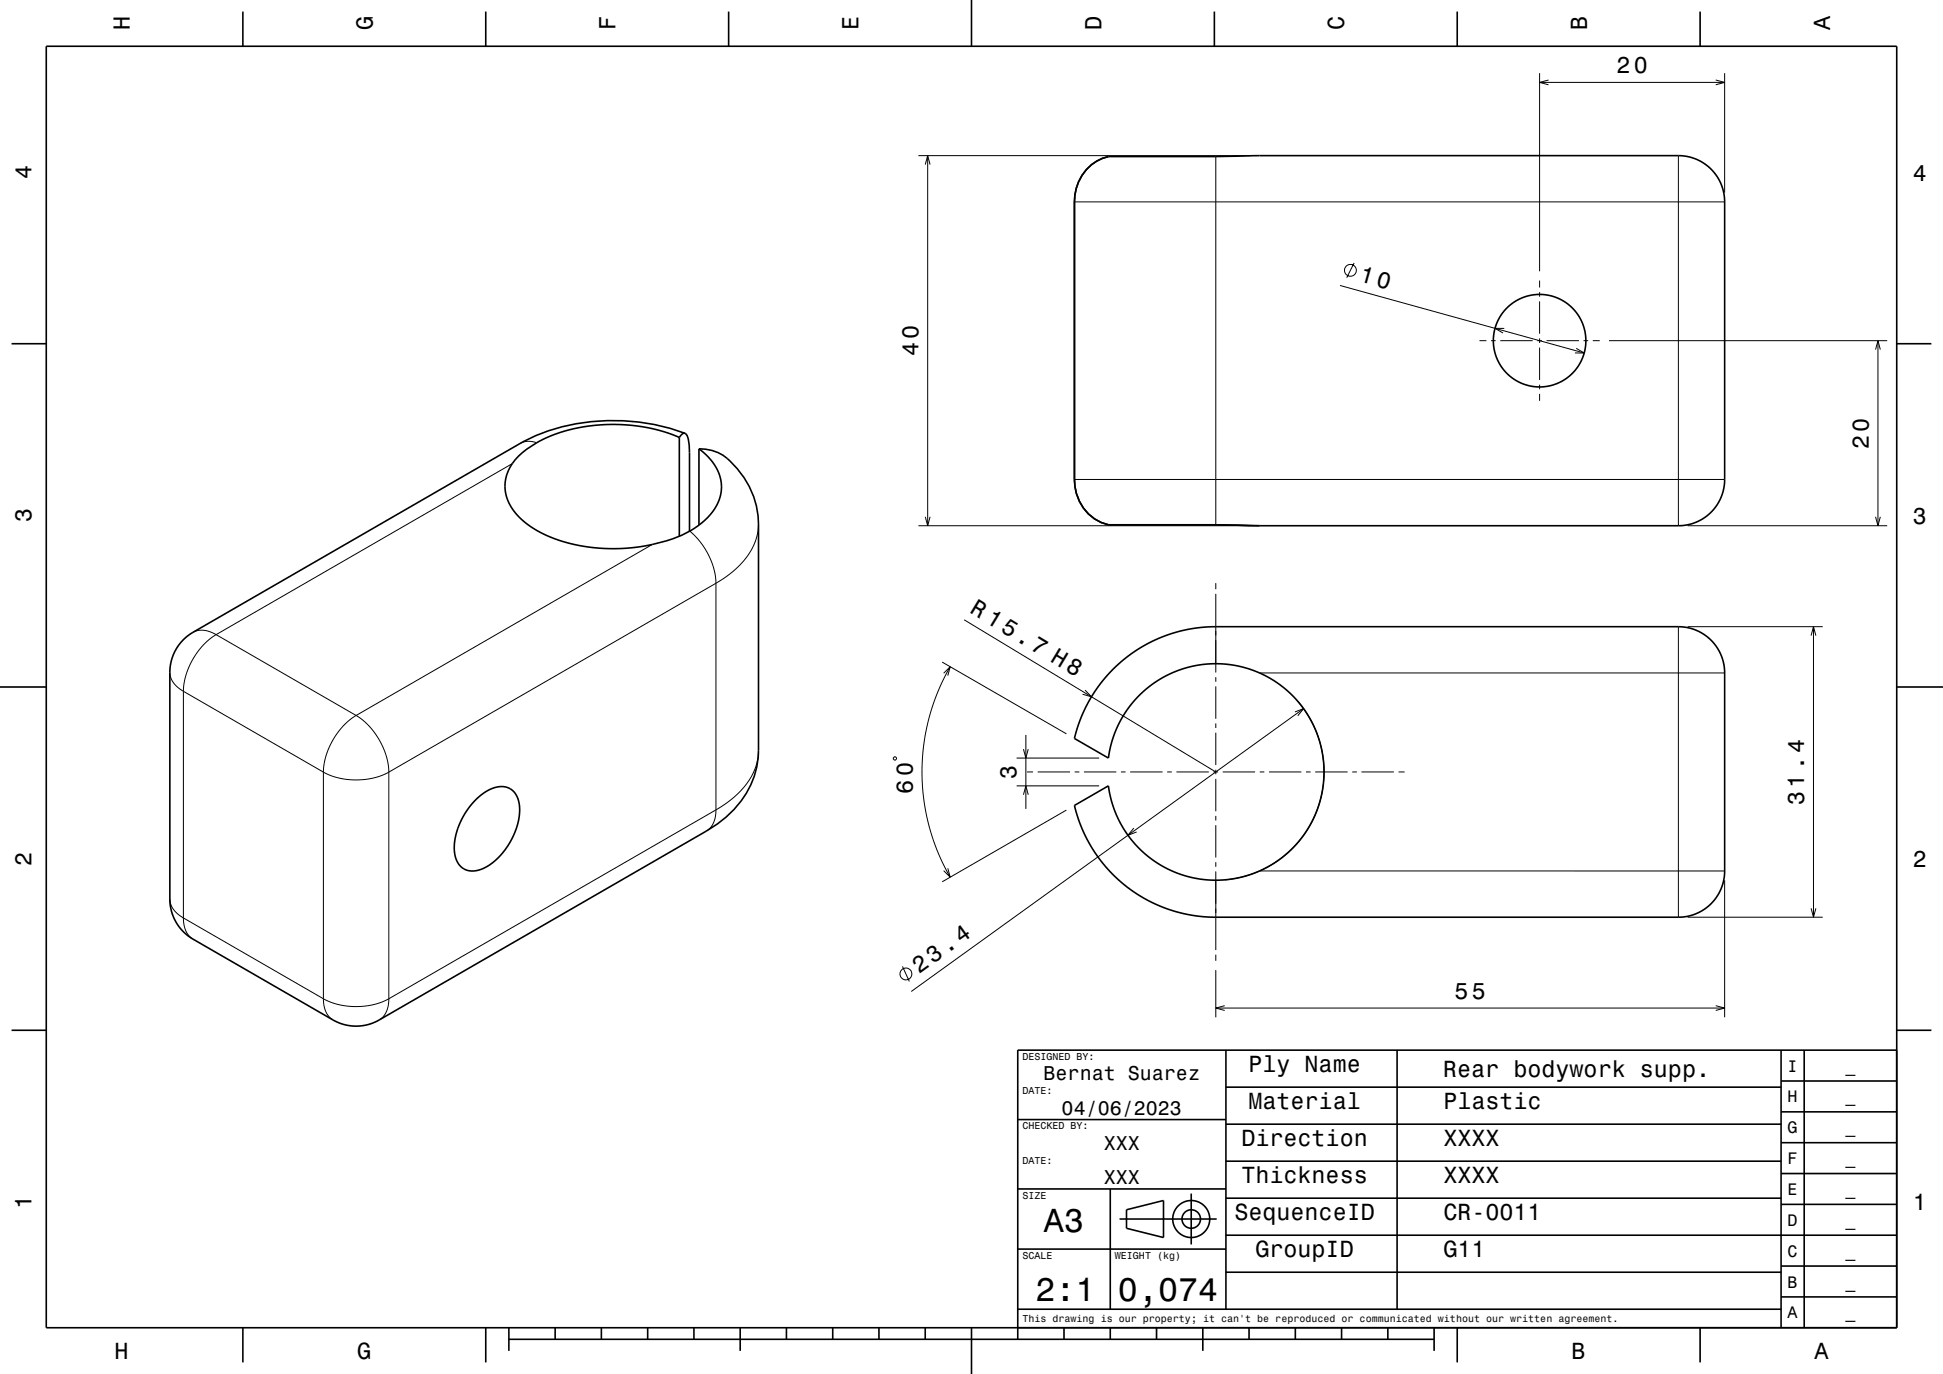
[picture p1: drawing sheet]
<svg xmlns="http://www.w3.org/2000/svg" width="420mm" height="297mm" viewBox="0 0 420 297" stroke-linecap="round" stroke-linejoin="round" font-family="sans-serif">
<g fill="none" stroke="#000" stroke-width=".22">
<path d="M332.8 15.8v42.8M332.8 17.8h40M334.7 17.3l-1.9 .5 1.9 .5M370.9 17.3l1.9 .5-1.9 .5M372.8 15.8v25.8M198.5 33.6h71.8M200 35.6l.5-2 .5 2M200.5 33.6v80M262.8 33.8v79.6M362.8 33.6v80M232.3 43.6h140.5M292.7 56.8l-1.6 3.2"/>
<path d="M289.7 61.7l52.7 14.6M319.8 73.6h1.5M322.3 73.6h1M324.3 73.6h7M325.2 71h-2l1.7 1M332.3 73.6h1M332.8 60.6v1.5M332.8 63.1v1M332.8 65.1v7M332.8 73.1v1M332.8 75.1v7M334.3 73.6h7"/>
<path d="M340.7 75.3l1.7 1h-2M342.3 73.6h1M344.3 73.6h1.5M347.8 73.6h60.1M405.4 75.6l.5-2 .6 2M405.9 73.6v40M116 95.7a4.3 4.3 0 0 0-3.6 .2M332.8 83.1v1M332.8 85.1v1.5M110.7 100.2l-64 37M141 117.7l-64 37M149.1 114.8l2.3 2.3 1.7 2.8 1.2 2.9 .3 1.6 .2 1.7"/>
<path d="M164 113.3l-.2 1.6-.4 1.7-.8 1.9-1.1 1.7-1.4 1.7-1.5 1.5-3.8 2.7M198.5 113.6h71.8M200 111.7l.5 1.9 .5-1.9M232.3 103.6h140.5M364.8 113.6h43.1M405.4 111.7l.5 1.9 .6-1.9M41.7 136.7a5 5 0 0 1 5 .5M46.7 137.2l-1.2 .8-1.5 1.4-2.2 3-.8 1.5-.8 2.1-.4 1.8-.2 1.6M46.7 137.2l30.3 17.5M154.8 126.1v49M154.8 126.1l-70.8 40.8M208.4 134l54.4 32.9"/>
<path d="M262.8 126v1.4M262.8 128.4v7M262.8 135.5v9.9M362.8 135.5v62.8M364.8 135.5h29.2M391.5 137.4l.5-1.9 .5 1.9M392 135.5v62.8M36.7 145.3a5 5 0 0 0 2.9 4.1M39.6 149.4l30.3 17.5M39.6 149.4v49M77 154.7l-1.3 .8-1.3 1.2-1.3 1.5-1.1 1.6-.8 1.6-.7 2-.5 2.1-.1 1.4M77 154.7l1.4 .9 1.1 1.1 1.3 1.5 1.2 1.8 .9 1.8 .7 1.8 .3 1.6 .1 1.7"/>
<path d="M203.7 143.1l26.8 15.5M204 145.5l1.4-1.4-.5 1.9M205.4 144.1l-2.6 5.2-2 5.9-1.1 5.6-.4 6 .4 6.2 1.2 5.7 1.9 5.6 2.6 5.3M221.7 158.9v16M234.6 149.2l1.3 1.4-1.9-.5M262.8 146.4v1M262.8 148.4v7M262.8 156.4v1M262.8 158.4v7M272.3 145.5h100.5M279.9 153.9l1.9-.7-1.3 1.5M280.6 151.6l2 2.7 1.5 2.9 1.1 2.8 .7 3.1 .3 3.3-.2 3.2-.5 3-1.1 3.3-1.5 2.9-1.8 2.7-2 2.2-2.5 2.1-2.5 1.6-3 1.3-3.3 1-3 .5"/>
<path d="M281.8 153.2l-84.8 61.1M69.9 166.9l1.6 .7 1.7 .6 3.7 .4 1.7-.1 2.2-.3 1.7-.6 1.5-.7M69.9 166.9v49M84 166.9v49M154.8 175.1l-.1 .5a4.8 4.8 0 0 1-2 4M154.8 175.1l-70.8 40.8M164 162.2l-.2 1.7-.4 1.7-.8 1.9-1.1 1.7-1.4 1.7-1.5 1.5-3.8 2.7M193.1 163.8l.5-.2 .2 .5-.5 .2zM219.7 169.9h17.9M219.7 163.9h17.9M221.2 161.9l.5 2 .6-2M221.2 171.8l.5-1.9 .6 1.9"/>
<path d="M222 166.9h1.3M224.3 166.9h7M230.5 175.1l-26.8 15.5M232.3 166.9h1M234.3 166.9h7M242.3 166.9h1M244.3 166.9h7M245.1 179l-1.3 1.5 1.9-.7M252.3 166.9h1M254.3 166.9h7M262.3 166.9h1M262.8 166.4v1"/>
<path d="M262.8 168.4v7M262.8 176.4v1M262.8 178.4v7M264.3 166.9h7M272.3 166.9h1M274.3 166.9h7M282.3 166.9h1M284.3 166.9h7M292.3 166.9h1M294.3 166.9h7M302.3 166.9h1.3M36.7 194.3a5 5 0 0 0 2.9 4.1"/>
<path d="M39.6 198.4l.1 .6a4.7 4.7 0 0 0 2 4M39.6 198.4l30.3 17.5M204.9 187.7l.5 1.9-1.4-1.4M262.8 186.4v1M262.8 188.4v9.9M262.8 198.4v7M272.3 188.3h100.5M364.8 198.3h29.2M372.8 190.3v29.6M391.5 196.3l.5 2 .5-2M69.9 215.9v.4a4.8 4.8 0 0 0 2.1 4.2M69.9 215.9l1.6 .7 1.7 .6 3.7 .4 2-.1 1.9-.4 1.7-.5 1.5-.7"/>
<path d="M84 215.9v.5a4.8 4.8 0 0 1-2 4.1M195.1 208.9l1.5 3.2M262.8 206.4v1.3M262.8 209.7v10.2M262.8 217.9h110M264.7 217.4l-1.9 .5 1.9 .5M370.9 217.4l1.9 .5-1.9 .5"/>
<circle cx="291.9" cy="58.4" r="1.28"/>
<circle cx="195.8" cy="210.5" r="1.28"/>
</g>
<g fill="none" stroke="#000" stroke-width=".35">
<path d="M10 10h400v277h-400zM52.5 2.5v7.5M105 2.5v7.5M157.5 2.5v7.5M210 0v10M262.5 2.5v7.5M315 2.5v7.5M367.5 2.5v7.5M234.8 36.7a8.9 8.9 0 0 1 4.8-2.9h23.2l9.5-.2h90.5a10 10 0 0 1 10 10v60a10 10 0 0 1-10 10h-90.5l-9.5-.2h-23.2a9.8 9.8 0 0 1-7.3-9.8v-60a10.6 10.6 0 0 1 2.5-6.9zM2.5 74.3h7.5M410 74.3h7.5M146.8 94.6l-3.3-1.3-3.7-.9-4.1-.5-4.3-.1-4.4 .3-4 .8-3.5 1.2-3.3 1.5a15.7 15.7 0 0 0-5.6 4.8l-.9 1.8-.5 2v2l.5 1.9 1.1 1.9 1.4 1.7 1.8 1.6 2.1 1.4 2.7 1.3 2.7 1 3.4 .9 3.2 .5 3.5 .2 3.2-.1 3-.2 3.2-.6a25 25 0 0 0 8.6-3.2l2.5-1.8 2-2.2 1.3-2.3 .5-2.4-.1-2.3-.9-2.2-1.6-2.3-2.2-2"/>
<path d="M146.8 94.6v21.3M148.1 93.7a43.6 43.6 0 0 0-35.7 2.2l-70.7 40.8a10 10 0 0 0-5 8.6v49a10 10 0 0 0 5 8.7l30.3 17.5a10 10 0 0 0 10 0l70.7-40.9a20.9 20.9 0 0 0 11.2-15.9l.1-50.4a18.9 18.9 0 0 0-7.7-14.9 9.7 9.7 0 0 0-5.2-1.4M148.1 93.7l-.6 .1-.7 .8M148.1 93.7a2.84 2.84 0 0 1 .9 2.5v18.6M151.1 97v16.5M0 148.5h10M240.5 144.7l2.1-1.8 2.1-1.7 2.4-1.5 2.6-1.4 2.8-1.1 2.6-.8 2.7-.5 2.8-.4h102.2a10 10 0 0 1 10 10v43a10 10 0 0 1-10 9.8h-100.5l-2.8-.2-3.2-.5-3.1-.8-2.8-1.1-3.4-1.7-3.1-2.1-2.7-2.2-2.4-2.5-2.2-3-1.9-3.3-1.5-3.4-.9-3.4 7.3-4.2 .4 2.2 .8 2.6 .9 2.3 1.2 2.2 1.5 2.1 1.4 1.7 1.6 1.5 2 1.6 2.1 1.3 2.3 1.1 2.1 .7 2.4 .6 2.3 .4 2.7 .1 2.2-.2 2.5-.4 4-1.3 2.3-1.1 1.9-1.2 1.8-1.4 1.6-1.5 1.5-1.7 1.4-2.1 2-3.7 .7-2.2 .6-2.2 .4-4.4-.1-2.3-.3-2.2-1.2-4.1-1.8-3.6-2.3-3.2-3.1-2.9-3.1-2.1-3.9-1.8-4.1-1-4.2-.2-4 .4-4.1 1.3-3.5 1.8-3.4 2.5-2.7 3-2.3 3.5-1.7 3.9-.8 4-7.3-4.3 1.1-3.8 1.9-4.1 2.5-3.8zM410 148.5h10M102.7 173l1.6-1.4 1.6-.9a4.1 4.1 0 0 1 5.7 1.1 10.2 10.2 0 0 1-.7 9.1l-1.3 2.2-1.5 1.9-1.7 1.5-1.7 1.1a4.1 4.1 0 0 1-5.7-1.1 10.1 10.1 0 0 1 .6-8.9l1.3-2.4zM2.5 222.7h7.5M265 235h120M265 227v56"/>
<path d="M302 227v56M385 233.7h25M385 227v60M390 227v60M410 222.7h7.5M410 227h-190v62.5M220 257h45M220 242h45M240 257v26M257.5 258v11M265 259h120M265 251h120"/>
<path d="M265 243h120M385 253.7h25M385 247h25M385 240.3h25M220 270h45M242 263.5h21M243.5 261.5l8-2v8l-8-2zM265 275h120M265 267h145M385 273.7h25M385 260.3h25M52.5 287v7.5"/>
<path d="M105 287v7.5M110 289.5h200M110 287v5M120 287v2.5M130 287v2.5M140 287v2.5M150 287v2.5M160 287v5M170 287v2.5M180 287v2.5M190 287v2.5M200 287v2.5"/>
<path d="M210 287v10M220 283h165M230 287v2.5M240 287v2.5M250 287v2.5M260 287v5M270 287v2.5M280 287v2.5M290 287v2.5M300 287v2.5M310 287v5M315 287v7.5"/>
<path d="M367.5 287v7.5M385 280.3h25"/>
<circle cx="332.8" cy="73.6" r="10"/>
<circle cx="257.5" cy="263.5" r="2"/>
<circle cx="257.5" cy="263.5" r="4"/>
</g>
<g font-size="7.2">
<text x="225.7" y="266.3">A3</text>
<text x="223.8" y="281.3">2:1</text>
<text x="241.7" y="281.3">0,074</text>
</g>
<text font-size="5.1" x="209.5" y="132.3" transform="rotate(31 209.5 132.3)">R 15.7 H8</text>
<g font-size="5">
<text x="28.1" y="6.5" transform="rotate(-90 28.1 6.5)">H</text>
<text x="80.6" y="6.5" transform="rotate(-90 80.6 6.5)">G</text>
<text x="133.1" y="6.5" transform="rotate(-90 133.1 6.5)">F</text>
<text x="185.6" y="6.5" transform="rotate(-90 185.6 6.5)">E</text>
<text x="238.1" y="6.5" transform="rotate(-90 238.1 6.5)">D</text>
<text x="290.6" y="6.5" transform="rotate(-90 290.6 6.5)">C</text>
<text x="343.1" y="6.5" transform="rotate(-90 343.1 6.5)">B</text>
<text x="395.6" y="6.5" transform="rotate(-90 395.6 6.5)">A</text>
<text x="349.4" y="15.8">20</text>
<text x="6.8" y="38.7" transform="rotate(-90 6.8 38.7)">4</text>
<text x="413.5" y="39">4</text>
<text x="293.6" y="60.7" transform="rotate(16 293.6 60.7)">10</text>
<text x="198.5" y="77" transform="rotate(-90 198.5 77)">40</text>
<text x="403.9" y="97" transform="rotate(-90 403.9 97)">20</text>
<text x="6.8" y="112.9" transform="rotate(-90 6.8 112.9)">3</text>
<text x="413.5" y="113.2">3</text>
<text x="197.3" y="171.5" transform="rotate(-90 197.3 171.5)">60</text>
<text x="219.7" y="168.4" transform="rotate(-90 219.7 168.4)">3</text>
<text x="390" y="174" transform="rotate(-90 390 174)">31.4</text>
<text x="6.8" y="187.1" transform="rotate(-90 6.8 187.1)">2</text>
<text x="413.5" y="187.4">2</text>
<text x="198.7" y="210.6" transform="rotate(-36 198.7 210.6)">23.4</text>
<text x="314.4" y="215.9">55</text>
<text x="269.9" y="231.8">Ply Name</text>
<text x="312" y="232.7">Rear bodywork supp.</text>
<text x="269.9" y="239.8">Material</text>
<text x="312" y="239.8">Plastic</text>
<text x="268.3" y="247.8">Direction</text>
<text x="312" y="247.8">XXXX</text>
<text x="268.3" y="255.8">Thickness</text>
<text x="312" y="255.8">XXXX</text>
<text x="6.8" y="261.3" transform="rotate(-90 6.8 261.3)">1</text>
<text x="266.8" y="263.8">SequenceID</text>
<text x="312" y="263.8">CR-0011</text>
<text x="413.5" y="261.6">1</text>
<text x="271.4" y="271.8">GroupID</text>
<text x="312" y="271.8">G11</text>
<text x="24.7" y="293.8">H</text>
<text x="77.2" y="293.8">G</text>
<text x="339.7" y="293.8">B</text>
<text x="392.2" y="293.8">A</text>
</g>
<g font-size="4.3">
<text x="225.6" y="233.5">Bernat Suarez</text>
<text x="229.5" y="241">04/06/2023</text>
<text x="238.6" y="248.5">XXX</text>
<text x="238.6" y="256">XXX</text>
</g>
<g font-size="3.6">
<text x="386.4" y="231.6">I</text>
<text x="398.9" y="231.6">_</text>
<text x="386.4" y="238.3">H</text>
<text x="398.9" y="238.3">_</text>
<text x="386.4" y="245">G</text>
<text x="398.9" y="245">_</text>
<text x="386.4" y="251.6">F</text>
<text x="398.9" y="251.6">_</text>
<text x="386.4" y="258.3">E</text>
<text x="398.9" y="258.3">_</text>
<text x="386.4" y="265">D</text>
<text x="398.9" y="265">_</text>
<text x="386.4" y="271.6">C</text>
<text x="398.9" y="271.6">_</text>
<text x="386.4" y="278.3">B</text>
<text x="398.9" y="278.3">_</text>
<text x="386.4" y="285">A</text>
<text x="398.9" y="285">_</text>
</g>
<g font-size="2.2">
<text x="221" y="229.1">DESIGNED BY:</text>
<text x="221" y="236.6">DATE:</text>
<text x="221" y="244.1">CHECKED BY:</text>
<text x="221" y="251.6">DATE:</text>
<text x="221" y="259.1">SIZE</text>
<text x="221" y="272.1">SCALE</text>
<text x="241" y="272.1">WEIGHT (kg)</text>
<text x="221" y="285.8">This drawing is our property; it can't be reproduced or communicated without our written agreement.</text>
</g>
</svg>
